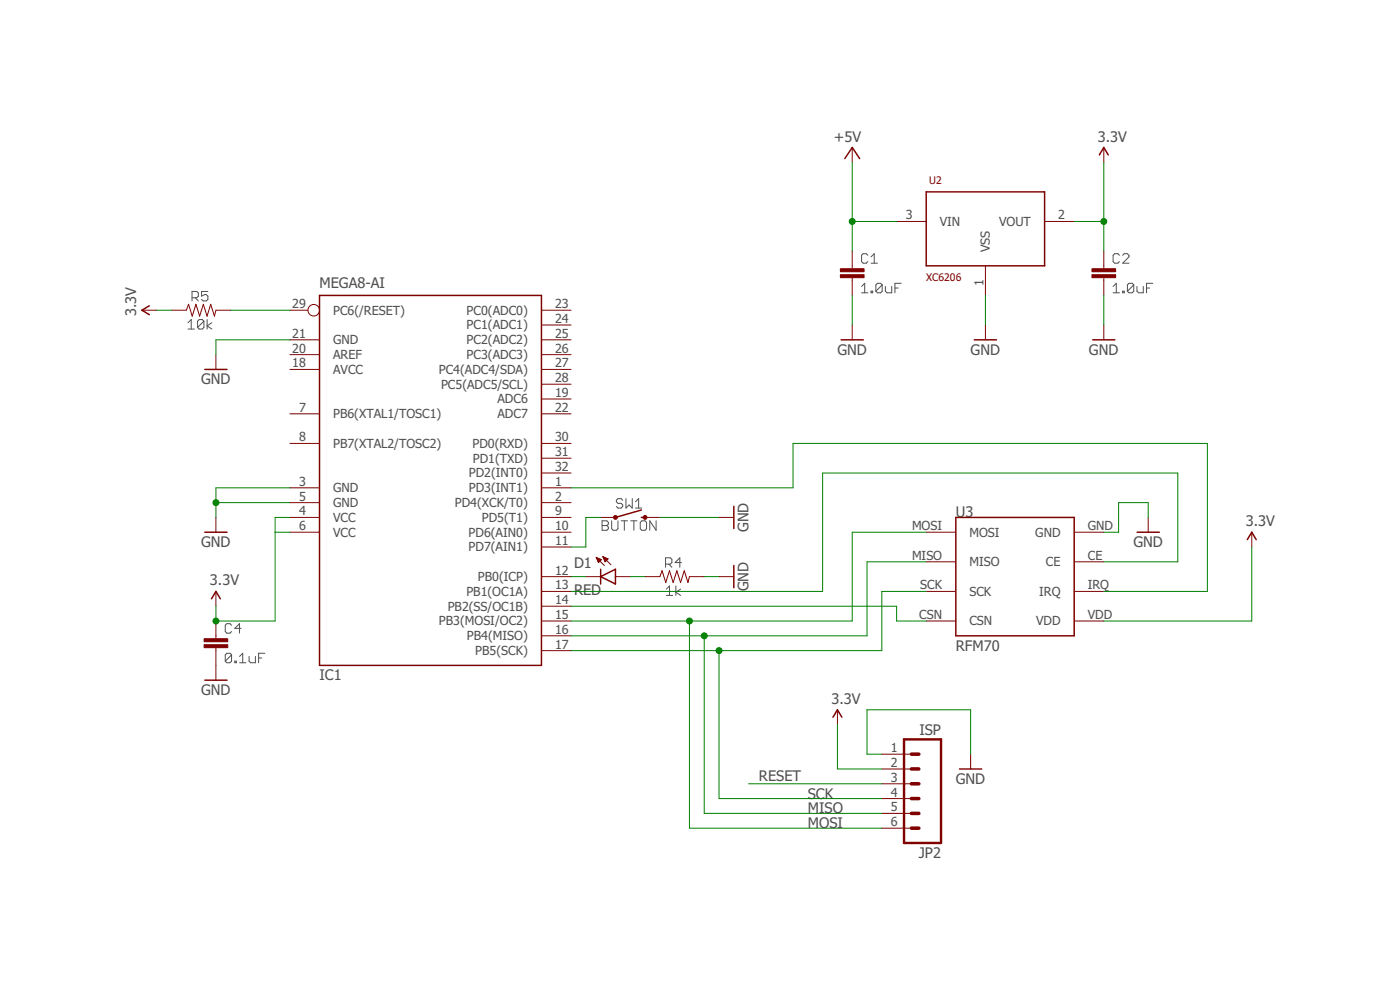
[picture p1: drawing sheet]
<svg xmlns="http://www.w3.org/2000/svg" width="841mm" height="594mm" viewBox="0 0 841 594" stroke-linecap="round" stroke-linejoin="round" font-family="sans-serif">
<g fill="none" stroke="#505050" stroke-width=".6">
<path d="M521 153l-1-1h-2v1v4v1h2l1-1M523 158h4M523 154l2-2v6M672 153v-1h-2l-1 1v4l1 1h2v-1M674 153l1-1h2l1 1v1l-4 4h4M115 179h3l1-1v-2l-1-1h-3v6M117 179l2 2M125 175h-4v3l2-1h1l1 1v2l-1 1h-2l-1-1M518 172l1-2v6M518 176h3M523 175h1v1h-1zM530 171v4l-1 1h-2l-1-1"/>
<path d="M530 171l-1-1h-2l-1 1v4M530 171l-4 4M532 172v3l1 1h3v-4M538 173h2M541 170h-3v6M669 176h3M669 172l2-2v6M674 175h1v1h-1zM681 171v4l-1 1h-2l-1-1M681 171l-1-1h-2l-1 1v4M681 171l-4 4M683 172v3l1 1h3v-4"/>
<path d="M689 173h2M693 170h-4v6M113 194l2-2v6M113 198h4M122 193v4v1h-2l-1-1M122 193v-1h-2l-1 1v4M122 193l-3 4M124 192v6M127 194l-3 2 3 2M376 300v5l2-2 2 2v-5M362 313h3v1v1v1v1v1v1h-3zM362 316h3"/>
<path d="M367 313v5l1 1h2l1-1v-5M373 313h4M374 300h-1h-2h-1v1l1 1h2l1 1v1l-1 1h-2l-1-1M375 313v6M379 313h4M381 313v6M382 301l2-1v5M382 305h4M386 313h1l1 1v4l-1 1h-1l-1-1v-4zM394 313v6l-4-6v6M400 339h3l1-1v-2l-1-1h-3v6M402 339l2 2"/>
<path d="M409 338h-3l2-3v6M400 354l2-2v6M400 358h4M406 352v6M409 354l-3 2 3 2M139 376l-1-1h-2l-1 1v3l1 1h2l1-1M145 377h-4l3-2v5M139 393l-1-1h-2l-1 1v4M139 393v4l-1 1h-2l-1-1M139 393l-4 4M141 397h1v1h-1zM144 398h4"/>
<path d="M144 394l2-2v6M150 394v3l1 1h2v-4M155 395h2M159 392h-4v6"/>
</g>
<g fill="none" stroke="#800000" stroke-width=".89">
<path d="M508 95l4-6 4 6M660 93l3-4 3 4M556 115h72v45h-72zM192 177h133v223h-133zM90 184l-5 2 5 3M505 204h14M585 204h14M656 204h14M123 222h13M123 320h13M385 311h2M385 306l-15 5"/>
<path d="M441 304v13M574 311h71v71h-71zM683 320h13M441 340v13M749 324l3-4 3 4M127 360l3-5 2 5M361 346l9-4v9zM361 342v9M123 409h13M500 431l3-5 3 5M576 462h14"/>
</g>
<g fill="none" stroke="#800000" stroke-width=".6">
<path d="M512 89v8M663 89v8M539 133h17M628 133h17M512 151v10M592 160v17M663 151v10M512 167v10M663 167v10M85 186h9M103 186h9l1-3 2 7 3-7 2 7 2-7 2 7 3-7 2 7 1-4h9M174 186h11"/>
<path d="M325 186h18M325 195h18M512 195v9M592 195v9M663 195v9M130 213v9M174 204h18M174 213h18M325 204h18M325 213h18M174 222h18M325 222h18"/>
<path d="M325 240h18M325 231h18M174 249h18M325 249h18M174 266h18M325 266h18M325 275h18M174 293h18M325 293h18M325 284h18M130 311v9M174 311h18"/>
<path d="M174 320h18M174 302h18M325 311h18M325 320h18M325 302h18M361 311h9M387 311h9M432 311h9M556 320h18M645 320h18M690 311v9M752 320v9"/>
<path d="M325 329h18M358 335l5 5M358 335l3 1-2 2zM358 335h1M358 335h2M359 336h2M359 337h2M359 337h1M359 338h1M362 334l5 5M362 334l3 2-2 1zM362 334h.1"/>
<path d="M362 335h2M363 335h2M363 336h2M363 337h1M556 337h18M645 337h18M130 355v9M325 346h18M325 355h18M352 346h9M370 346h9M387 346h9l2-3 2 7 2-7 2 7 3-7 2 7 2-7 2 7 1-4h9"/>
<path d="M432 346h9M556 355h18M645 355h18M130 373v11M325 373h18M325 364h18M556 373h18M645 373h18M130 389v20M325 391h18M325 382h18M503 426v9"/>
<path d="M530 453h18M583 453v9M530 462h18M530 471h18M530 480h18M530 489h18M530 497h18"/>
<circle cx="188" cy="186" r="3"/>
</g>
<g fill="#800000" stroke="#800000" stroke-width=".6">
<circle cx="370" cy="311" r="1.2"/>
<circle cx="388" cy="311" r="1.2"/>
</g>
<g fill="#800000" stroke="#800000" stroke-width=".6">
<path d="M505 165h14v2h-14z"/>
<path d="M505 161h14v2h-14z"/>
<path d="M656 165h14v2h-14z"/>
<path d="M656 161h14v2h-14z"/>
<path d="M123 387h14v2h-14z"/>
<path d="M123 384h14v1h-14z"/>
</g>
<path d="M543 444h22v62h-22z" fill="none" stroke="#800000" stroke-width="1.4"/>
<path d="M548 453h4M548 471h4M548 462h4M548 480h4M548 489h4M548 497h4" fill="none" stroke="#800000" stroke-width="2.1"/>
<g fill="none" stroke="#008000" stroke-width=".6">
<path d="M512 97v54M663 97v54M512 133h27M645 133h18M512 177v18M592 177v18M663 177v18M94 186h9M139 186h35M174 204h-44v9M174 293h-44v18M343 293h133v-27h249v89h-62"/>
<path d="M130 302h44M165 320h9M174 311h-9v62h-35v-9M361 311h-9v18h-9M396 311h36M556 320h-44v53h-169M690 311v-9h-18v18h-9M556 337h-35v45h-178M663 337h45v-53h-214v71h-151M752 329v44h-89M343 346h9M379 346h8"/>
<path d="M423 346h9M556 355h-26v36h-187M343 364h196v9h17M414 373v124h116M423 382v107h107M432 391v89h98M503 435v27h27M530 453h-9v-27h62v27M450 471h80"/>
</g>
<g fill="#008000" stroke="#008000" stroke-width=".6">
<circle cx="130" cy="302" r="1.8"/>
<circle cx="512" cy="133" r="1.8"/>
<circle cx="663" cy="133" r="1.8"/>
<circle cx="130" cy="373" r="1.8"/>
<circle cx="423" cy="382" r="1.8"/>
<circle cx="432" cy="391" r="1.8"/>
<circle cx="414" cy="373" r="1.8"/>
</g>
<g font-size="8.8" fill="#505050">
<text x="501" y="85">+5V</text>
<text x="660" y="85">3.3V</text>
<text x="192" y="173">MEGA8-AI</text>
<text x="82" y="190" transform="rotate(-90 82 190)">3.3V</text>
<text x="503" y="213">GND</text>
<text x="583" y="213">GND</text>
<text x="654" y="213">GND</text>
<text x="121" y="231">GND</text>
<text x="574" y="311">U3</text>
<text x="748" y="316">3.3V</text>
<text x="450" y="320" transform="rotate(-90 450 320)">GND</text>
<text x="121" y="329">GND</text>
<text x="681" y="329">GND</text>
<text x="345" y="341">D1</text>
<text x="126" y="352">3.3V</text>
<text x="345" y="357">RED</text>
<text x="450" y="355" transform="rotate(-90 450 355)">GND</text>
<text x="574" y="391">RFM70</text>
<text x="192" y="409">IC1</text>
<text x="121" y="417">GND</text>
<text x="500" y="423">3.3V</text>
<text x="552" y="441">ISP</text>
<text x="456" y="469">RESET</text>
<text x="574" y="471">GND</text>
<text x="485" y="480">SCK</text>
<text x="485" y="489">MISO</text>
<text x="485" y="497">MOSI</text>
<text x="552" y="515">JP2</text>
</g>
<g font-size="7.5" fill="#505050">
<text x="544" y="132">3</text>
<text x="636" y="132">2</text>
<text x="565" y="136">VIN</text>
<text x="600" y="136">VOUT</text>
<text x="595" y="152" transform="rotate(-90 595 152)">VSS</text>
<text x="591" y="172" transform="rotate(-90 591 172)">1</text>
<text x="176" y="185">29</text>
<text x="333" y="185">23</text>
<text x="200" y="189">PC6(/RESET)</text>
<text x="280" y="189">PC0(ADC0)</text>
<text x="280" y="198">PC1(ADC1)</text>
<text x="333" y="194">24</text>
<text x="176" y="203">21</text>
<text x="333" y="203">25</text>
<text x="200" y="207">GND</text>
<text x="280" y="207">PC2(ADC2)</text>
<text x="176" y="212">20</text>
<text x="200" y="216">AREF</text>
<text x="280" y="216">PC3(ADC3)</text>
<text x="333" y="212">26</text>
<text x="176" y="221">18</text>
<text x="333" y="221">27</text>
<text x="200" y="225">AVCC</text>
<text x="264" y="225">PC4(ADC4/SDA)</text>
<text x="265" y="233">PC5(ADC5/SCL)</text>
<text x="333" y="230">28</text>
<text x="333" y="238">19</text>
<text x="299" y="242">ADC6</text>
<text x="180" y="247">7</text>
<text x="200" y="251">PB6(XTAL1/TOSC1)</text>
<text x="299" y="251">ADC7</text>
<text x="333" y="247">22</text>
<text x="180" y="265">8</text>
<text x="200" y="269">PB7(XTAL2/TOSC2)</text>
<text x="284" y="269">PD0(RXD)</text>
<text x="333" y="265">30</text>
<text x="333" y="274">31</text>
<text x="284" y="278">PD1(TXD)</text>
<text x="282" y="287">PD2(INT0)</text>
<text x="333" y="283">32</text>
<text x="180" y="292">3</text>
<text x="333" y="292">1</text>
<text x="200" y="296">GND</text>
<text x="282" y="296">PD3(INT1)</text>
<text x="180" y="301">5</text>
<text x="200" y="305">GND</text>
<text x="273" y="305">PD4(XCK/T0)</text>
<text x="333" y="301">2</text>
<text x="180" y="310">4</text>
<text x="333" y="310">9</text>
<text x="200" y="313">VCC</text>
<text x="289" y="313">PD5(T1)</text>
<text x="180" y="318">6</text>
<text x="200" y="322">VCC</text>
<text x="282" y="322">PD6(AIN0)</text>
<text x="333" y="318">10</text>
<text x="548" y="318">MOSI</text>
<text x="582" y="322">MOSI</text>
<text x="622" y="322">GND</text>
<text x="653" y="318">GND</text>
<text x="333" y="327">11</text>
<text x="282" y="331">PD7(AIN1)</text>
<text x="548" y="336">MISO</text>
<text x="582" y="340">MISO</text>
<text x="628" y="340">CE</text>
<text x="653" y="336">CE</text>
<text x="333" y="345">12</text>
<text x="287" y="349">PB0(ICP)</text>
<text x="280" y="358">PB1(OC1A)</text>
<text x="333" y="354">13</text>
<text x="553" y="354">SCK</text>
<text x="582" y="358">SCK</text>
<text x="624" y="358">IRQ</text>
<text x="653" y="354">IRQ</text>
<text x="333" y="363">14</text>
<text x="269" y="367">PB2(SS/OC1B)</text>
<text x="333" y="372">15</text>
<text x="552" y="372">CSN</text>
<text x="653" y="372">VDD</text>
<text x="264" y="376">PB3(MOSI/OC2)</text>
<text x="582" y="376">CSN</text>
<text x="622" y="376">VDD</text>
<text x="333" y="381">16</text>
<text x="281" y="385">PB4(MISO)</text>
<text x="333" y="390">17</text>
<text x="285" y="393">PB5(SCK)</text>
<text x="535" y="452">1</text>
<text x="535" y="461">2</text>
<text x="535" y="470">3</text>
<text x="535" y="478">4</text>
<text x="535" y="487">5</text>
<text x="535" y="496">6</text>
</g>
<g font-size="6.3" fill="#800000">
<text x="558" y="111">U2</text>
<text x="556" y="169">XC6206</text>
</g>
</svg>
